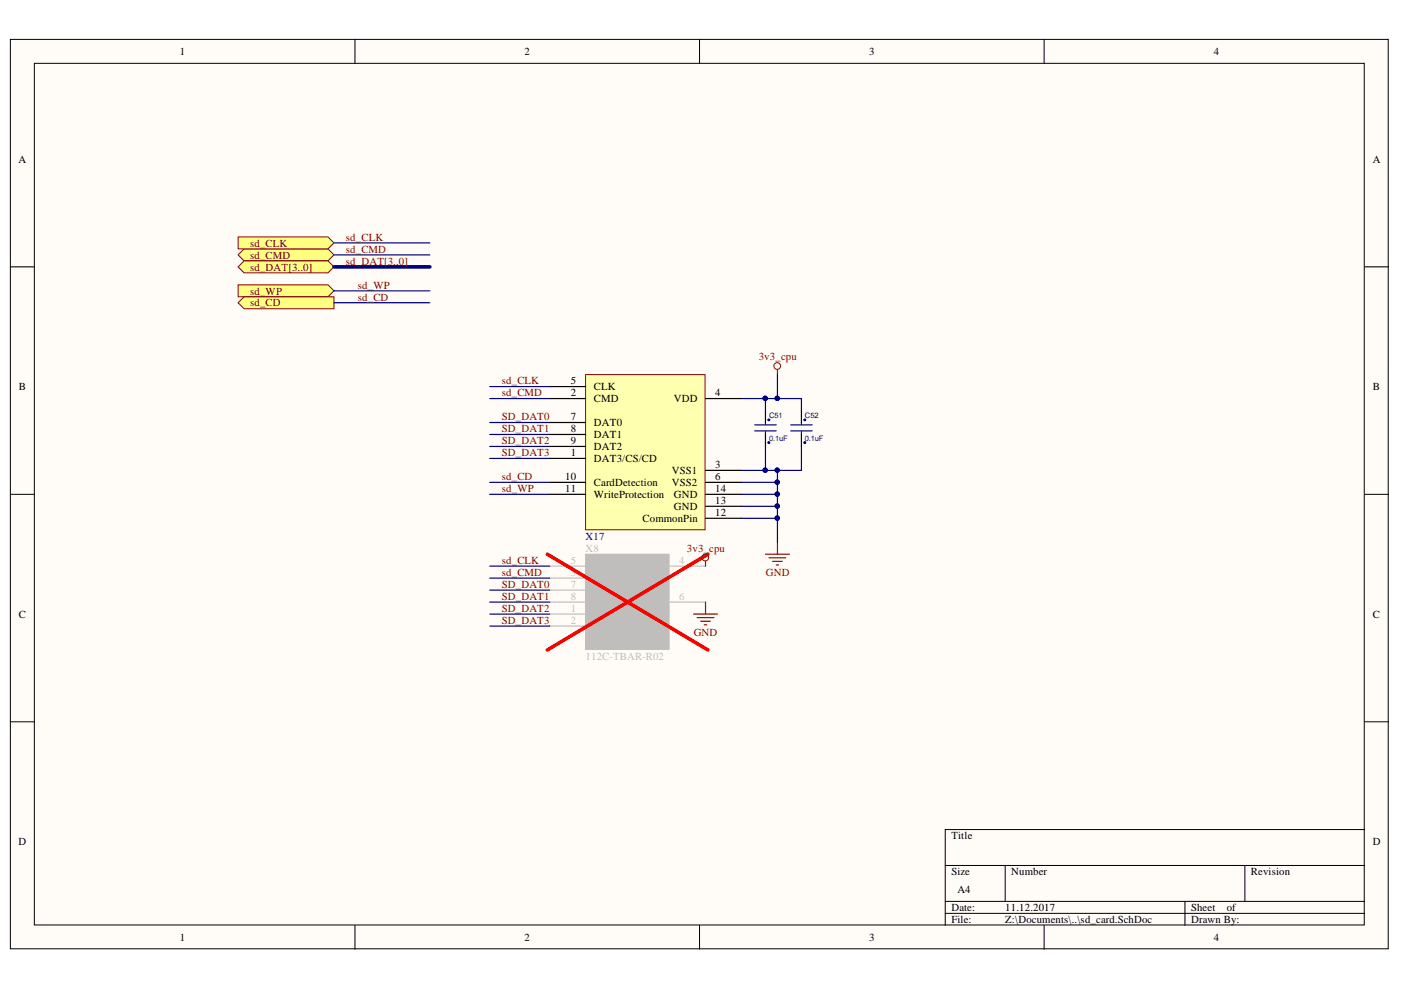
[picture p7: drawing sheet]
<svg xmlns="http://www.w3.org/2000/svg" width="297mm" height="210mm" viewBox="0 0 297 210" stroke-linecap="round" stroke-linejoin="round" font-family="sans-serif">
<g fill="#fffcf8" stroke="#000" stroke-width=".21">
<path d="M2.2 8.4h292.1v192.8h-292.1z"/>
<path d="M7.3 13.4h281.9v182.7h-281.9z"/>
</g>
<g fill="none" stroke="#000" stroke-width=".21">
<path d="M75.3 8.4v5M148.3 8.4v5M221.4 8.4v5M2.2 56.6h5.1M289.3 56.6h5.1M2.2 104.8h5.1M289.3 104.8h5.1M2.2 153h5.1M289.3 153h5.1M289.3 175.9h-88.9v20.3M75.3 196.2v5.1M148.3 196.2v5.1"/>
<path d="M200.4 183.5h88.9M200.4 191.1h88.9M200.4 193.7h88.9M213.1 183.5v7.6M221.4 196.2v5.1M251.2 191.1v5.1M263.9 183.5v7.6"/>
</g>
<path d="M124.1 79.4h25.4v32.9h-25.4z" fill="#ffffb0" stroke="#800000" stroke-width=".21"/>
<g fill="none" stroke="#000" stroke-width=".25">
<path d="M116.6 97.2h7.6M116.6 84.5h7.6M116.6 82h7.6M116.6 89.6h7.6M116.6 92.1h7.6M116.6 94.7h7.6M149.6 84.5h7.6M149.6 99.7h7.6M116.6 102.3h7.6M116.6 104.8h7.6M149.6 102.3h7.6M149.6 104.8h7.6"/>
<path d="M149.6 109.9h7.6M149.6 107.3h7.6"/>
</g>
<path d="M162.3 117.5h5.1M163.1 118.3h3.5M163.8 119h2M164.6 119.8h.5M164.8 115v2.5" fill="none" stroke="#800000" stroke-width=".25"/>
<path d="M157.2 102.3h7.6M157.2 104.8h7.6M157.2 107.3h7.6M157.2 109.9h7.6" fill="none" stroke="#000080" stroke-width=".25"/>
<g fill="#000080" stroke="#000080" stroke-width=".21">
<circle cx="164.8" cy="102.2" r=".46"/>
<circle cx="164.8" cy="104.8" r=".46"/>
<circle cx="164.8" cy="107.3" r=".46"/>
<circle cx="164.8" cy="109.8" r=".46"/>
</g>
<g fill="#ffff80" stroke="#800000" stroke-width=".21">
<path d="M50.5 54l1.3-1.2h17.7l1.3 1.2-1.3 1.3h-17.7z" fill-rule="evenodd"/>
<path d="M50.5 50.2h19l1.3 1.3-1.3 1.3h-19z" fill-rule="evenodd"/>
<path d="M50.5 56.6l1.3-1.3h17.7l1.3 1.3-1.3 1.2h-17.7z" fill-rule="evenodd"/>
</g>
<path d="M70.8 56.6h20.3" fill="none" stroke="#000080" stroke-width=".76"/>
<path d="M70.8 51.5h20.3M70.8 54h20.3M103.8 82h12.8M103.8 84.5h12.8M103.8 89.6h12.8M103.8 92.1h12.8M103.8 94.7h12.8M103.8 97.2h12.8" fill="none" stroke="#000080" stroke-width=".25"/>
<path d="M50.5 60.4h19l1.3 1.3-1.3 1.2h-19z" fill-rule="evenodd" fill="#ffff80" stroke="#800000" stroke-width=".21"/>
<path d="M70.8 61.7h20.3" fill="none" stroke="#000080" stroke-width=".25"/>
<path d="M50.5 64.2l1.3-1.3h19v2.6h-19z" fill-rule="evenodd" fill="#ffff80" stroke="#800000" stroke-width=".21"/>
<g fill="none" stroke="#000080" stroke-width=".25">
<path d="M70.8 64.2h20.3M164.8 79.4v5.1h-7.6M157.2 99.7h7.6v15.3M162.3 84.5v2.5M162.3 94.7v5M164.8 84.5h5.1v2.5M169.9 94.7v5h-5.1M103.8 102.3h12.8M103.8 104.8h12.8M103.8 120h12.8M103.8 122.6h12.8M103.8 125.1h12.8"/>
<path d="M103.8 127.7h12.8M103.8 130.2h12.8M103.8 132.7h12.8"/>
</g>
<g fill="none" stroke="#800000" stroke-width=".21">
<circle cx="164.8" cy="77.6" r=".71"/>
<circle cx="149.5" cy="118.2" r=".72"/>
</g>
<path d="M164.8 78.4v1M149.6 119v1M147 130.2h5.1M147.8 131h3.6M148.6 131.7h2M149.3 132.5h.5M149.6 127.7v2.5" fill="none" stroke="#800000" stroke-width=".25"/>
<path d="M160 91.4h4.6M160 90.1h4.6M162.3 89.6v.5M162.3 91.4v.7M167.6 91.4h4.6M167.6 90.1h4.6M169.9 89.6v.5M169.9 91.4v.7" fill="none" stroke="#00f" stroke-width=".25"/>
<path d="M162.3 87v2.6M162.3 92.1v2.6M169.9 87v2.6M169.9 92.1v2.6" fill="none" stroke="#000" stroke-width=".25"/>
<g fill="#000080" stroke="#000080" stroke-width=".21">
<circle cx="163" cy="89" r=".2"/>
<circle cx="163" cy="93.8" r=".2"/>
<circle cx="170.6" cy="89" r=".2"/>
<circle cx="170.6" cy="93.8" r=".2"/>
<circle cx="162.2" cy="84.5" r=".46"/>
<circle cx="164.8" cy="84.5" r=".46"/>
<circle cx="162.2" cy="99.7" r=".46"/>
<circle cx="164.8" cy="99.7" r=".46"/>
<circle cx="164.8" cy="102.2" r=".46"/>
<circle cx="164.8" cy="104.8" r=".46"/>
<circle cx="164.8" cy="107.3" r=".46"/>
<circle cx="164.8" cy="109.8" r=".46"/>
</g>
<path d="M124.1 117.5h17.8v20.2h-17.8z" fill="#bfbebc" stroke="#bfbebc" stroke-width=".21"/>
<path d="M116.6 130.2h7.6M116.6 132.7h7.6M116.6 122.6h7.6M116.6 120h7.6M116.6 127.7h7.6M116.6 125.1h7.6M142 120h7.6M142 127.7h7.6" fill="none" stroke="#bfbebc" stroke-width=".25"/>
<path d="M116 117.5l34.1 20.3M150.1 117.5l-34.1 20.3" fill="none" stroke="#f00" stroke-width=".76"/>
<g font-size="2.3">
<text x="38.1" y="11.7">1</text>
<text x="111.2" y="11.7">2</text>
<text x="184.3" y="11.7">3</text>
<text x="257.4" y="11.7">4</text>
<text x="3.9" y="34.5">A</text>
<text x="291.1" y="34.5">A</text>
<text x="4" y="82.7">B</text>
<text x="121" y="84">2</text>
<text x="121" y="81.5">5</text>
<text x="125.9" y="82.7">CLK</text>
<text x="151.6" y="84">4</text>
<text x="291.1" y="82.7">B</text>
<text x="121" y="89.1">7</text>
<text x="125.9" y="85.3">CMD</text>
<text x="142.8" y="85.3">VDD</text>
<text x="121" y="91.6">8</text>
<text x="121" y="94.1">9</text>
<text x="125.9" y="90.3">DAT0</text>
<text x="125.9" y="92.9">DAT1</text>
<text x="125.9" y="95.4">DAT2</text>
<text x="119.8" y="101.7">10</text>
<text x="121" y="96.7">1</text>
<text x="125.9" y="97.9">DAT3/CS/CD</text>
<text x="142.4" y="100.5">VSS1</text>
<text x="151.6" y="99.2">3</text>
<text x="151.6" y="101.7">6</text>
<text x="119.8" y="104.4">11</text>
<text x="125.9" y="105.6">WriteProtection</text>
<text x="125.9" y="103">CardDetection</text>
<text x="142.4" y="103">VSS2</text>
<text x="142.8" y="105.6">GND</text>
<text x="151.6" y="106.9">13</text>
<text x="151.6" y="104.4">14</text>
<text x="136.2" y="110.7">CommonPin</text>
<text x="142.8" y="108.2">GND</text>
<text x="151.6" y="109.4">12</text>
<text x="4" y="131">C</text>
<text x="291.1" y="131">C</text>
<text x="3.9" y="179.2">D</text>
<text x="201.7" y="177.9">Title</text>
<text x="291.1" y="179.2">D</text>
<text x="201.7" y="185.6">Size</text>
<text x="214.4" y="185.6">Number</text>
<text x="265.2" y="185.6">Revision</text>
<text x="203" y="189.4">A4</text>
<text x="201.7" y="193.2">Date:</text>
<text x="201.7" y="195.7">File:</text>
<text x="213.1" y="193.2">11.12.2017</text>
<text x="213.1" y="195.7">Z:\Documents\..\sd_card.SchDoc</text>
<text x="252.5" y="193.2">Sheet</text>
<text x="252.5" y="195.7">Drawn By:</text>
<text x="260.1" y="193.2">of</text>
<text x="38.1" y="199.5">1</text>
<text x="111.2" y="199.5">2</text>
<text x="184.3" y="199.5">3</text>
<text x="257.4" y="199.5">4</text>
</g>
<g font-size="2.3" fill="#800000">
<text x="53" y="52.3">sd_CLK</text>
<text x="73.3" y="53.6">sd_CMD</text>
<text x="73.3" y="51">sd_CLK</text>
<text x="53" y="54.8">sd_CMD</text>
<text x="53" y="57.4">sd_DAT[3..0]</text>
<text x="73.3" y="56.1">sd_DAT[3..0]</text>
<text x="53" y="62.4">sd_WP</text>
<text x="53" y="65">sd_CD</text>
<text x="75.9" y="61.2">sd_WP</text>
<text x="75.9" y="63.7">sd_CD</text>
<text x="160.9" y="76.4">3v3_cpu</text>
<text x="106.4" y="81.5">sd_CLK</text>
<text x="106.4" y="84">sd_CMD</text>
<text x="106.4" y="89.1">SD_DAT0</text>
<text x="106.4" y="91.6">SD_DAT1</text>
<text x="106.4" y="94.1">SD_DAT2</text>
<text x="106.4" y="96.7">SD_DAT3</text>
<text x="106.4" y="101.7">sd_CD</text>
<text x="106.4" y="104.4">sd_WP</text>
<text x="106.4" y="119.6">sd_CLK</text>
<text x="145.6" y="117">3v3_cpu</text>
<text x="106.4" y="122.1">sd_CMD</text>
<text x="106.4" y="124.6">SD_DAT0</text>
<text x="162.4" y="122.1">GND</text>
<text x="106.4" y="127.2">SD_DAT1</text>
<text x="106.4" y="129.7">SD_DAT2</text>
<text x="106.4" y="132.2">SD_DAT3</text>
<text x="147.1" y="134.8">GND</text>
</g>
<g font-size="2.3" fill="#bfbebc">
<text x="121" y="119.6">5</text>
<text x="124.2" y="117">X8</text>
<text x="144" y="119.6">4</text>
<text x="121" y="122.1">3</text>
<text x="121" y="124.6">7</text>
<text x="125.9" y="123.4">CMD</text>
<text x="125.9" y="125.9">DAT0</text>
<text x="121" y="129.7">1</text>
<text x="121" y="127.2">8</text>
<text x="125.9" y="131">DAT2</text>
<text x="125.9" y="128.4">DAT1</text>
<text x="144" y="127.2">6</text>
<text x="121" y="132.2">2</text>
<text x="125.9" y="133.5">DAT3</text>
<text x="124.2" y="139.8">112C-TBAR-R02</text>
</g>
<text font-size="2.3" fill="#000080" x="124.2" y="114.5">X17</text>
<g font-size="1.6" fill="#000080">
<text x="163.1" y="88.7">C51</text>
<text x="170.7" y="88.7">C52</text>
<text x="163.1" y="93.5">0.1uF</text>
<text x="170.7" y="93.5">0.1uF</text>
</g>
</svg>
